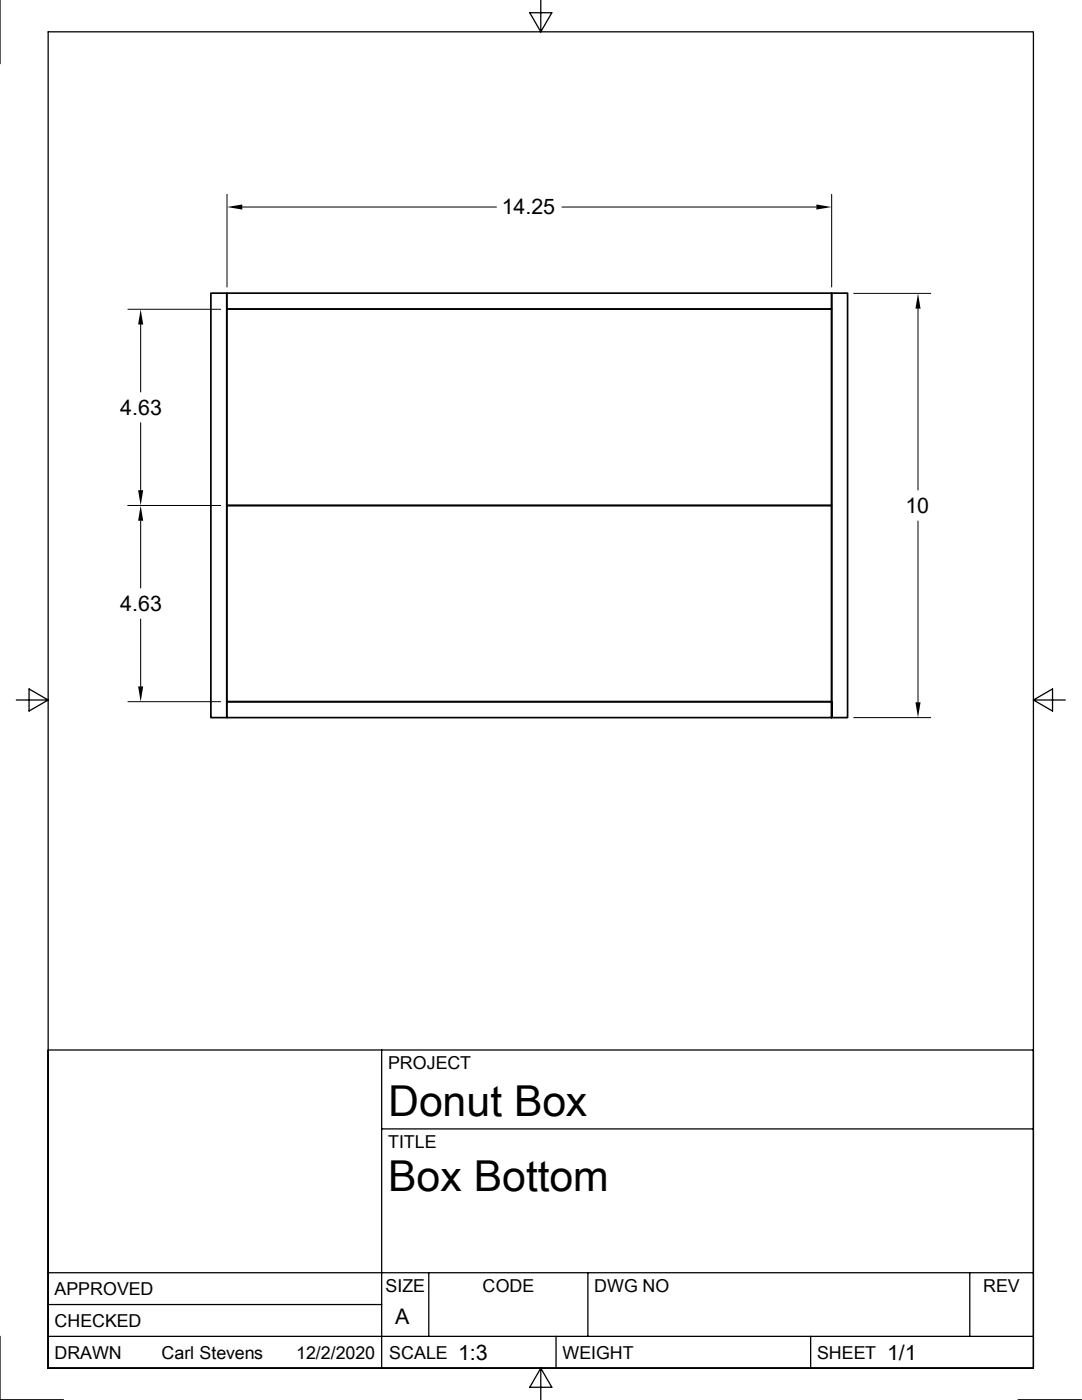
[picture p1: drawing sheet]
<svg xmlns="http://www.w3.org/2000/svg" width="216mm" height="279mm" viewBox="0 0 216 279" stroke-linecap="round" stroke-linejoin="round" font-family="sans-serif">
<path d="M42.1 58.5h3.2v84.7h-3.2zM45.3 58.5h120.6v3.2h-120.6zM45.3 61.7h120.6v39.2h-120.6zM45.3 100.9h120.6v39.1h-120.6zM45.3 140h120.6v3.2h3.2v-84.7h-3.2v84.7h-120.6z" fill="none" stroke="#000" stroke-width=".34"/>
<g fill="none" stroke="#000" stroke-width=".25">
<path d="M0 0v12.7M107.9 0v6.4l-2.2-3.9h4.4l-2.2 3.9M3.3 139.7h6.3l-3.8-2.2v4.4l3.8-2.2M206.2 139.7l3.8 2.2v-4.4l-3.8 2.2h6.4M76.2 209.5v63.5M76.2 225.3h130M9.6 254h196.6M85.6 254v12.7M117.3 254v12.7M193.5 254v12.7M0 266.7v12.7h12.7M9.6 273v-266.6h196.6v266.6"/>
<path d="M9.6 273v-63.5h196.6v63.5M9.6 273h196.6M9.6 266.7h196.6M9.6 260.3h66.6M107.9 273l2.2 3.9h-4.4l2.2-3.9v6.4M111 266.7v6.3M161.8 266.7v6.3M203.2 279.4h12.6"/>
</g>
<g fill="none" stroke="#000" stroke-width=".2">
<path d="M45.3 38.8v18.5M165.9 38.8v18.5M48.3 41.3h50.8M112.1 41.3h50.8M170.3 58.5h15.4M25.5 61.7h18.5M28.1 64.8v13.4M183.2 61.6v36.2M28.1 84.4v13.4M25.5 100.9h18.5M28.1 103.9v13.4M183.2 104v36.2"/>
<path d="M28.1 123.5v13.5M25.5 140h18.5M170.3 143.2h15.4"/>
</g>
<path d="M45.3 41.3l3-.5v1zM162.9 40.8l3 .5-3 .5zM28.1 61.7l.5 3.1h-1zM183.2 58.5l.5 3.1h-1zM27.6 97.8h1l-.5 3.1zM28.1 100.9l.5 3h-1zM27.6 137h1l-.5 3zM182.7 140.2h1l-.5 3z" fill="#000"/>
<g font-size="8.5">
<text x="77.4" y="222.8">Donut Box</text>
<text x="77.4" y="237.7">Box Bottom</text>
</g>
<g font-size="4.3">
<text x="100.1" y="42.8">14.25</text>
<text x="24" y="82.8">4.63</text>
<text x="180.7" y="102.4">10</text>
<text x="24" y="122">4.63</text>
<text x="78.9" y="264.2">A</text>
<text x="91.4" y="271.4">1:3</text>
<text x="177" y="271.4">1/1</text>
</g>
<g font-size="3.6">
<text x="77.4" y="213.4">PROJECT</text>
<text x="77.4" y="229.1">TITLE</text>
<text x="76.9" y="257.8">SIZE</text>
<text x="96.3" y="257.8">CODE</text>
<text x="118.6" y="257.8">DWG NO</text>
<text x="196.2" y="257.8">REV</text>
<text x="10.9" y="258.4">APPROVED</text>
<text x="10.9" y="264.8">CHECKED</text>
<text x="10.9" y="271.1">DRAWN</text>
<text x="32.2" y="271.1">Carl Stevens</text>
<text x="59.1" y="271.1">12/2/2020</text>
<text x="77.7" y="271.1">SCALE</text>
<text x="112.2" y="271.1">WEIGHT</text>
<text x="163" y="271.1">SHEET</text>
</g>
</svg>
